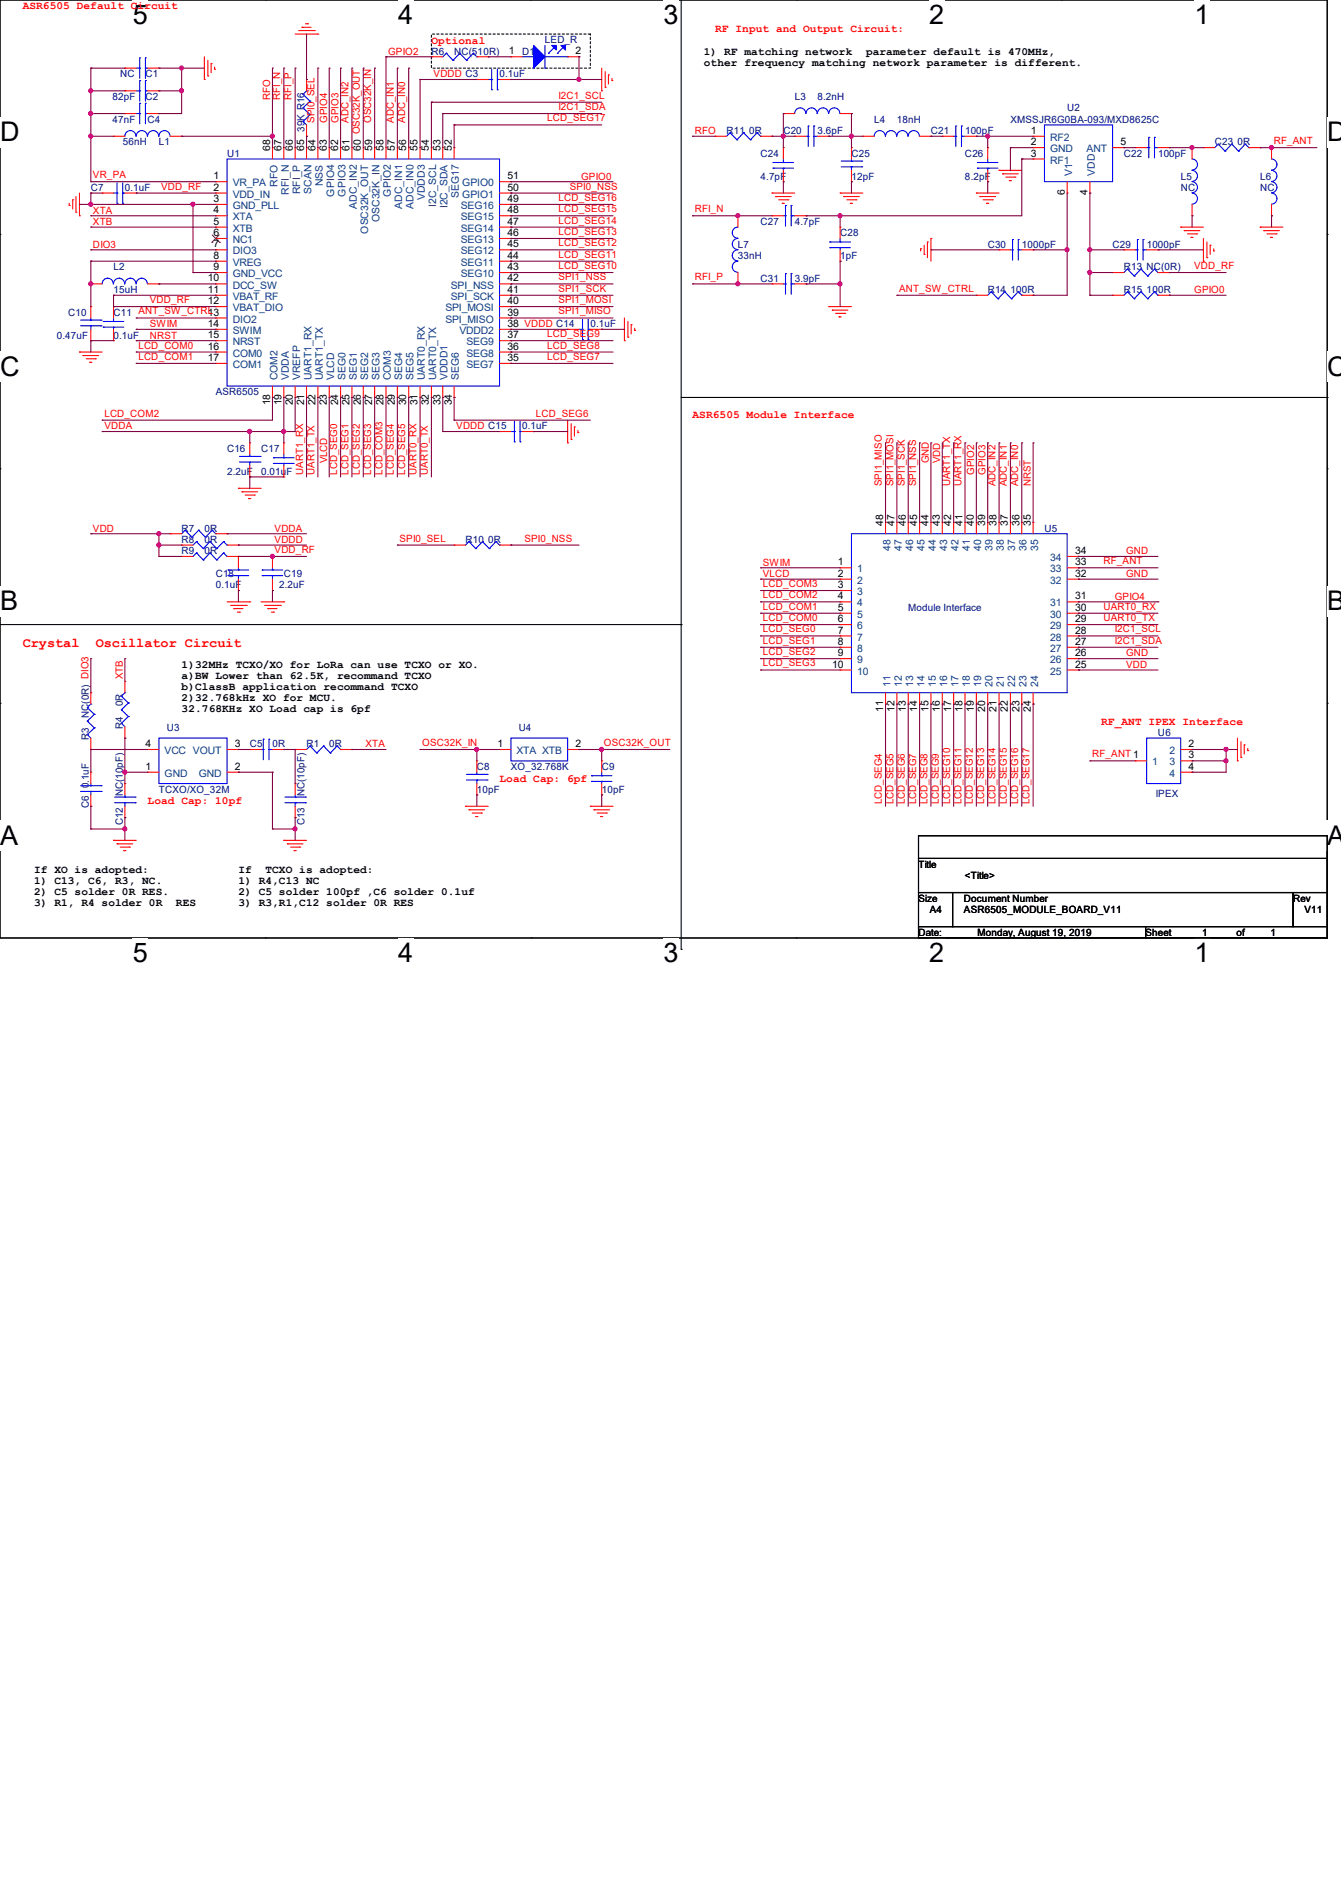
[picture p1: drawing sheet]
# OrCAD Capture schematic ASR6505_MODULE_BOARD_V11_190819.DSN
size A4; rev: V11; note: ASR6505_MODULE_BOARD_V11

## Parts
C1  NC  [C0201]
C2  82pF  [C0201]
C3  0.1uF  [C0201]
C4  47nF  [C0201]
C5  0R  [C0201]
C6  0.1uF  [C0201]
C7  0.1uF  [C0201]
C8  10pF  [C0201]
C9  10pF  [C0201]
C10  0.47uF  [C0201]
C11  0.1uF  [C0201]
C12  NC(10pF)  [C0201]
C13  NC(10pF)  [C0201]
C14  0.1uF  [C0201]
C15  0.1uF  [C0201]
C16  2.2uF  [C0201]
C17  0.01uF  [C0201]
C18  0.1uF  [C0201]
C19  2.2uF  [C0201]
C20  3.6pF  [C0201]
C21  100pF  [C0201]
C22  100pF  [C0201]
C23  0R  [R0201]
C24  4.7pF  [C0201]
C25  12pF  [C0201]
C26  8.2pF  [C0201]
C27  4.7pF  [C0201]
C28  1pF  [C0201]
C29  1000pF  [C0201]
C30  1000pF  [C0201]
C31  3.9pF  [C0201]
D1  LED_R  [LED0603_1P2N]
L1  56nH  [L0402]
L2  15uH  [L-2X1R6]
L3  8.2nH  [L0201]
L4  18nH  [L0201]
L5  NC  [L0201]
L6  NC  [L0201]
L7  33nH  [L0201]
R1  0R  [R0201]
R3  NC(0R)  [R0201]
R4  0R  [R0201]
R6  NC(510R)  [R0201]
R7  0R  [R0402]
R8  0R  [R0402]
R9  0R  [R0402]
R10  0R  [R0201]
R11  0R  [R0201]
R13  NC(0R)  [R0201]
R14  100R  [R0201]
R15  100R  [R0201]
R16  39K  [R0201]
U1  ASR6505
U2  XMSSJR6G0BA-093/MXD8625C  [QFN6-1R1X0R7-PITCH0R4-6]
U3  TCXO/XO_32M  [xtal-smd4-2_0x1_6-h0_5]
U4  XO_32.768K  [xtal-smd2-3_2x1_5-h0_8]
U5  Module Interface  [ASR6502-3820]
U6  IPEX

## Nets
GND: C1.1 C2.1 C3.1 C4.1 C6.2 C7.2 C8.2 C9.1 C10.2 C11.1 C12.2 C13.2 C14.1 C15.1 C16.2 C17.1 C18.2 C19.2 C24.1 C25.2 C26.1 C28.1 C29.2 C30.1 C31.2 D1.2(CATHODE) L5.2 L6.2 R16.2 U1.3(GND_PLL) U1.9(GND_VCC) U2.2(GND) U3.2(GND) U5.26 U5.32 U5.34 U5.44 U6.2 U6.3 U6.4
VDD: R7.1 R8.1 R9.1 U5.25 U5.43
VDD_RF: C7.1 C11.2 C18.1 C19.1 R9.2 R13.2 U1.2(VDD_IN) U1.11(VBAT_RF) U1.12(VBAT_DIO)
VDDA: C16.1 C17.2 R7.2 U1.19(VDDA) U1.20(VREFP)
VDDD: C3.2 C14.2 C15.2 R8.2 U1.33(VDDD1) U1.38(VDDD2) U1.55(VDDD3)
ADC_IN0: U1.56(ADC_IN0) U5.36
ADC_IN1: U1.57(ADC_IN1) U5.37
ADC_IN2: U1.61(ADC_IN2) U5.38
ANT_SW_CTRL: R14.1 U1.13(DIO2)
DIO3: R3.2 U1.7(DIO3)
GPIO0: R15.2 U1.51(GPIO0)
GPIO2: R6.1 U1.58(GPIO2) U5.40
GPIO3: U1.62(GPIO3) U5.39
GPIO4: U1.63(GPIO4) U5.31
I2C1_SCL: U1.54(I2C_SCL) U5.28
I2C1_SDA: U1.53(I2C_SDA) U5.27
LCD_COM0: U1.16(COM0) U5.6
LCD_COM1: U1.17(COM1) U5.5
LCD_COM2: U1.18(COM2) U5.4
LCD_COM3: U1.28(COM3) U5.3
LCD_SEG0: U1.24(SEG0) U5.7
LCD_SEG1: U1.25(SEG1) U5.8
LCD_SEG2: U1.26(SEG2) U5.9
LCD_SEG3: U1.27(SEG3) U5.10
LCD_SEG4: U1.29(SEG4) U5.11
LCD_SEG5: U1.30(SEG5) U5.12
LCD_SEG6: U1.34(SEG6) U5.13
LCD_SEG7: U1.35(SEG7) U5.14
LCD_SEG8: U1.36(SEG8) U5.15
LCD_SEG9: U1.37(SEG9) U5.16
LCD_SEG10: U1.43(SEG10) U5.17
LCD_SEG11: U1.44(SEG11) U5.18
LCD_SEG12: U1.45(SEG12) U5.19
LCD_SEG13: U1.46(SEG13) U5.20
LCD_SEG14: U1.47(SEG14) U5.21
LCD_SEG15: U1.48(SEG15) U5.22
LCD_SEG16: U1.49(SEG16) U5.23
LCD_SEG17: U1.52(SEG17) U5.24
NRST: U1.15(NRST) U5.35
OSC32K_IN: C8.1 U1.59(OSC32K_IN) U4.1(XTA)
OSC32K_OUT: C9.2 U1.60(OSC32K_OUT) U4.2(XTB)
RF_ANT: C23.2 L6.1 U5.33 U6.1
RFI_N: C27.1 L7.2 U1.67(RFI_N)
RFI_P: C31.1 L7.1 U1.66(RFI_P)
RFO: L1.1 R11.1 U1.68(RFO)
SPI0_NSS: R10.2 U1.50(GPIO1)
SPI0_SEL: R10.1 U1.64(NSS)
SPI1_MISO: U1.39(SPI_MISO) U5.48
SPI1_MOSI: U1.40(SPI_MOSI) U5.47
SPI1_NSS: U1.42(SPI_NSS) U5.45
SPI1_SCK: U1.41(SPI_SCK) U5.46
SWIM: U1.14(SWIM) U5.1
UART0_RX: U1.31(UART0_RX) U5.30
UART0_TX: U1.32(UART0_TX) U5.29
UART1_RX: U1.21(UART1_RX) U5.41
UART1_TX: U1.22(UART1_TX) U5.42
VLCD: U1.23(VLCD) U5.2
VR_PA: C1.2 C2.2 C4.2 L1.2 U1.1(VR_PA)
XTA: R1.2 U1.4(XTA)
XTB: R4.2 U1.5(XTB)
N14331504: C20.1 C24.2 L3.1 R11.2
N14331510: C20.2 C25.1 L3.2 L4.1
N14332865: C21.1 L4.2
N14333570: C30.2 R14.2 U2.6(V1)
N14333998: C29.1 R13.1 R15.1 U2.4(VDD)
N14334512: C27.2 C28.2 U2.3(RF1)
N14345409: C22.2 C23.1 L5.1
N14369626: C21.2 C26.2 U2.1(RF2)
N14452557: C22.1 U2.5(ANT)
N14529626: C10.1 L2.1 U1.8(VREG)
N14529755: L2.2 U1.10(DCC_SW)
N14566487: R16.1 U1.65(SCAN)
N14582891: D1.1(ANODE) R6.2
N14588224: C6.1 R3.1 U3.4(VCC)
N14588228: C12.1 R4.1 U3.1(GND)
N14588324: C5.2 C13.1 R1.1
N14588454: C5.1 U3.3(VOUT)

Not connected (* = marked no-connect by the designer): U1 6(NC1)*

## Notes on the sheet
- ASR6505 Default Circuit
- RF Input and Output Circuit:
- Optional
- 1) RF matching network  parameter default is 470MHz,
  other frequency matching network parameter is different.
- ASR6505 Module Interface
- Crystal  Oscillator Circuit
- 1)32MHz TCXO/XO for LoRa can use TCXO or XO.
  a)BW Lower than 62.5K, recommand TCXO
  b)ClassB application recommand TCXO
  2)32.768kHz XO for MCU.
  32.768KHz XO Load cap is 6pf
- RF_ANT IPEX Interface
- Load Cap: 6pf
- Load Cap: 10pf
- If XO is adopted:
  1) C13, C6, R3, NC.
  2) C5 solder 0R RES.
  3) R1, R4 solder 0R  RES
- If  TCXO is adopted:
  1) R4,C13 NC
  2) C5 solder 100pf ,C6 solder 0.1uf
  3) R3,R1,C12 solder 0R RES
- ASR Confidential
